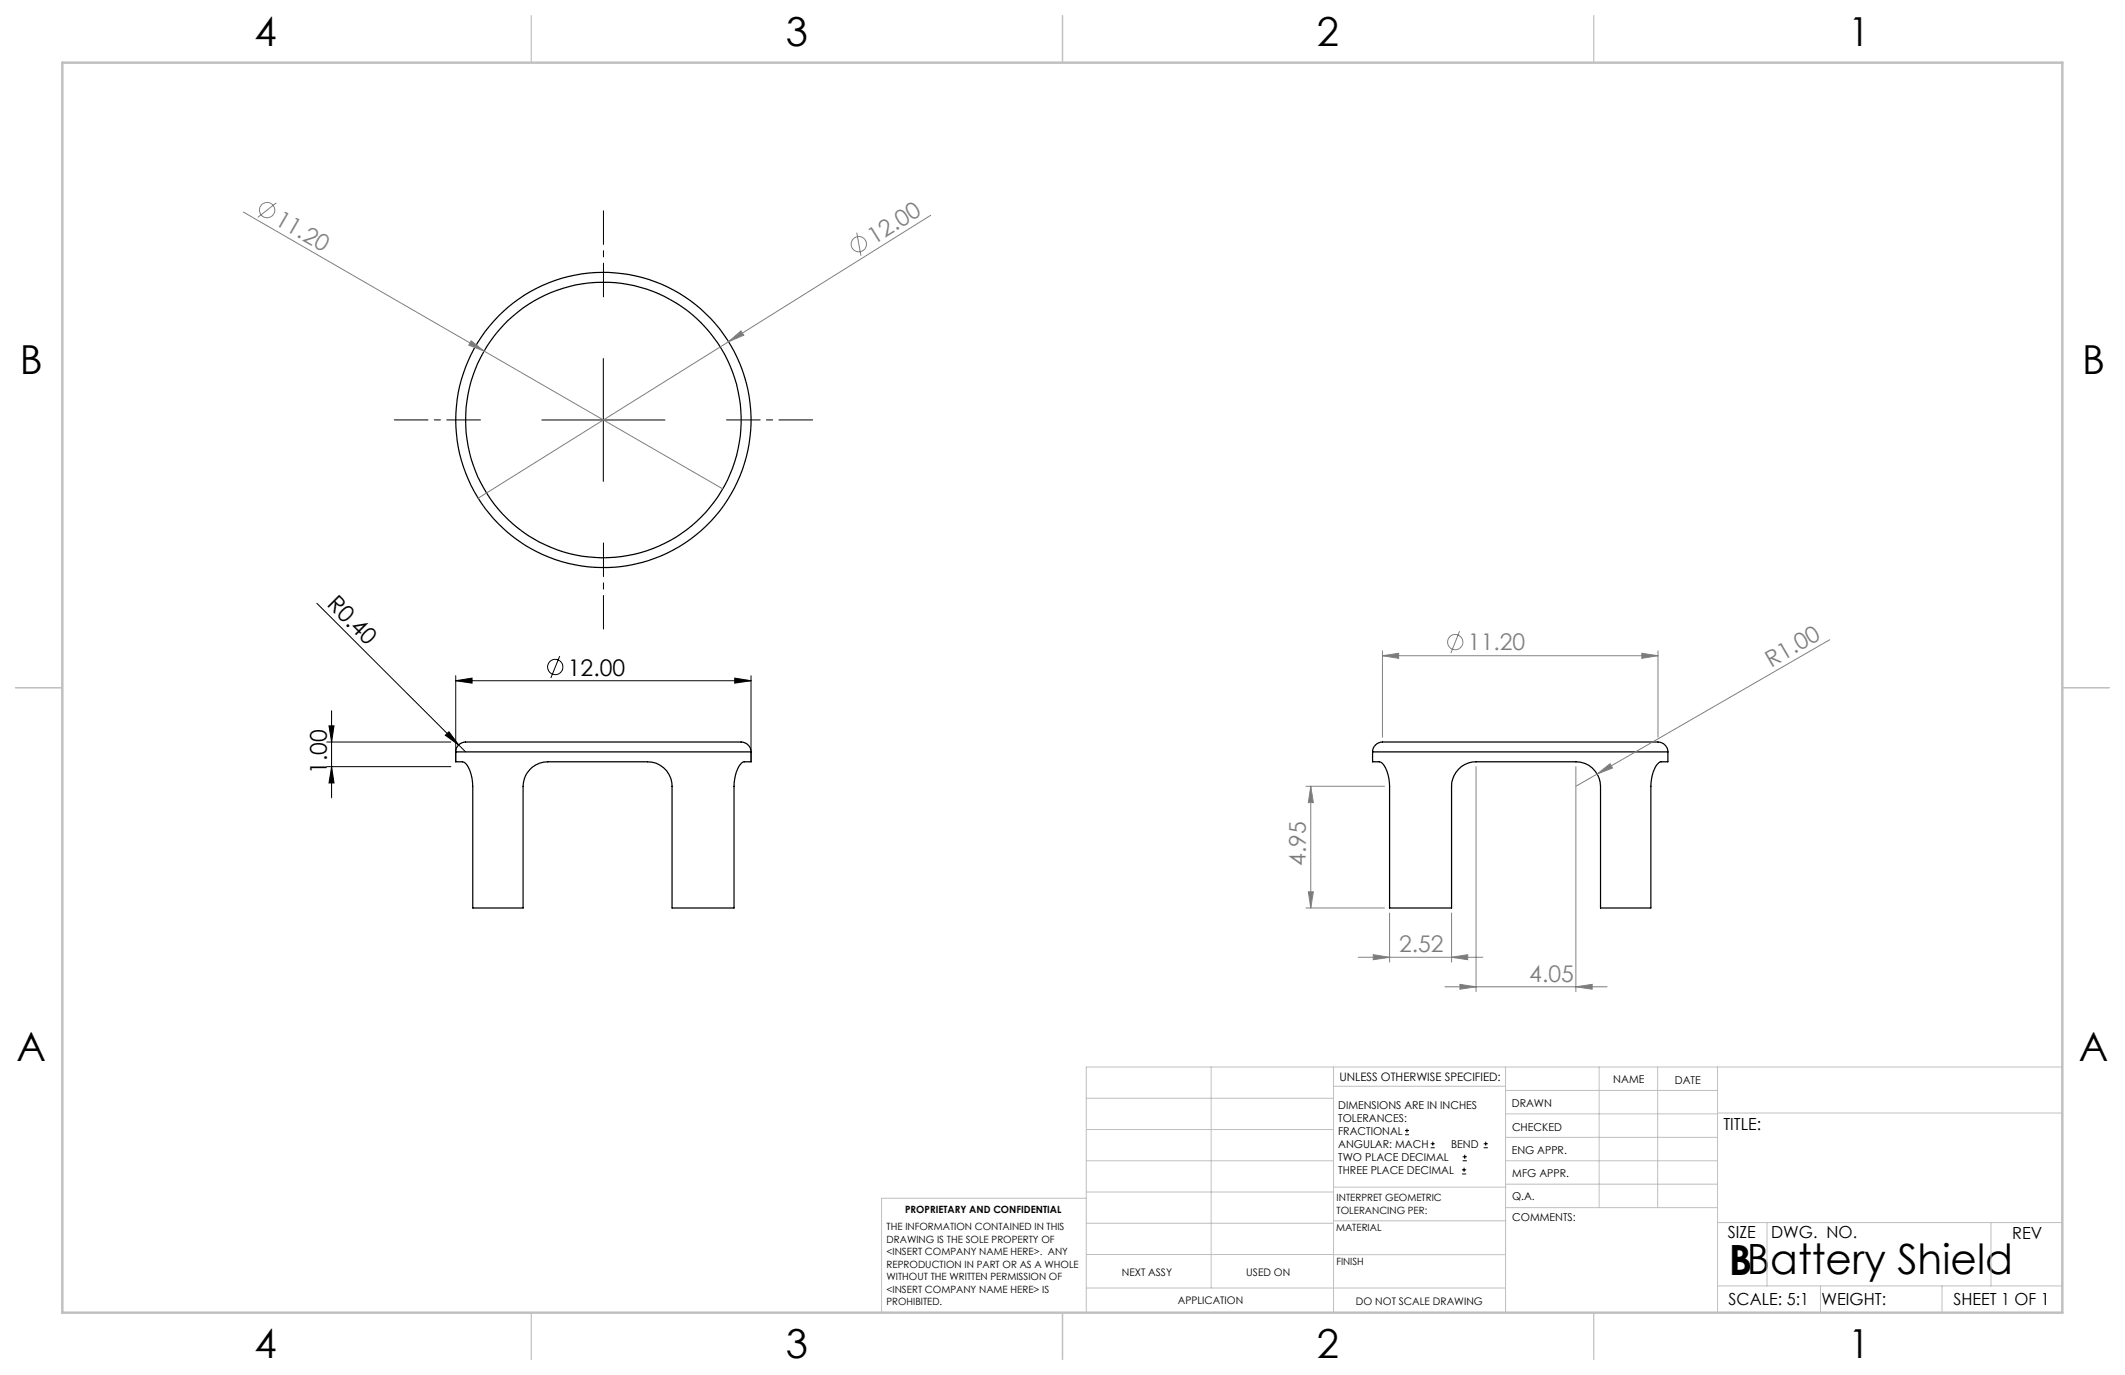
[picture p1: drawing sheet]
<svg xmlns="http://www.w3.org/2000/svg" width="432mm" height="279mm" viewBox="0 0 432 279" stroke-linecap="round" stroke-linejoin="round" font-family="sans-serif">
<g fill="none" stroke="#000" stroke-width=".25">
<path d="M92.6 152.8a2.44 2.44 0 0 1 3.1-2h54.3a2.2 2.2 0 0 1 2.6 2M92.6 152.8v2h.2a1.92 1.92 0 0 1 2.4 1.2l.7 2.2 .2 1.6v24.7h10.2v-24.7a5.1 5.1 0 0 1 5-5h17.6a14 14 0 0 1 4.4 .3 5 5 0 0 1 3.3 4.7v24.7h12.6v-24.7a6.4 6.4 0 0 1 1.8-5h1.6v-2M92.6 152.8h60M278.9 152.8a2.36 2.36 0 0 1 3-2h54a2.41 2.41 0 0 1 3 2M278.9 152.8v2h.2a1.92 1.92 0 0 1 2.4 1.2l.7 2.2 .2 1.6v24.7h12.6v-24.7a5 5 0 0 1 4.9-5h17.7a10.1 10.1 0 0 1 5.2 .7 5.2 5.2 0 0 1 2.4 4.3v24.7h10.3v-24.7a6.4 6.4 0 0 1 1.8-5h1.6v-2M278.9 152.8h60"/>
<circle cx="122.6" cy="85.3" r="30"/>
<circle cx="122.6" cy="85.3" r="28"/>
</g>
<g fill="none" stroke="#000" stroke-width=".2">
<path d="M122.6 72.8v25M110.1 85.3h25M64.4 122.6l28.8 28.8M92.6 138.3l3.3-.5v1zM92.6 137.3v17.5M92.6 138.3h60M113.7 133.3l-1.8 4.5M149.3 137.8l3.3 .5-3.3 .5zM152.6 137.3v17.5M66.4 155.8h25.2M66.4 150.8h25.2M66.9 147.5h1l-.5 3.3z"/>
<path d="M67.4 155.8l.5 3.3h-1zM67.4 144.4v17.7M90.5 149.4l.7-.7 2 2.7zM93.2 151.4l1.4 1.4M285.5 230.6h.8M285.5 229.7h.8M285.9 229.3v.9M290.7 233.2h.8M290.7 232.4h.8M291.1 232v.8M297.1 238.5h.8M297.1 237.7h.8"/>
<path d="M297.2 235.9h.9M297.2 235.1h.9M297.5 237.3v.8M297.6 234.6v.9M301.5 233.2h.8M301.5 232.4h.8M301.9 232v.8"/>
<circle cx="112.8" cy="135.5" r="1.55"/>
</g>
<g fill="none" stroke="#808080" stroke-width=".2">
<path d="M49.4 43.1l97.5 56.2M56.2 41.2l-3.8 3M174.1 47.3l.8 4.7M189.1 43.7l-41 25.7M95.7 69.3l2.7 2-3.2-1.2zM148.1 69.4l2.5-2.2 .5 .9zM148.1 69.4l-50.9 31.8M280.9 133.2l3.3-.4v1zM280.9 132.3v17.5M280.9 133.2h56M296.6 128.3l-1.8 4.4M333.6 132.8l3.3 .4-3.3 .6z"/>
<path d="M336.9 132.3v17.5M371.8 130l-47.2 27.3M265.4 159.8h15.9M266.3 159.8l.6 3.3h-1zM266.3 159.8v24.7M299.9 155.8v45.7M320.2 155.8v45.7M324.6 157.3l2.6-2.1 .5 .9zM324.6 157.3l-4.4 2.5M265.4 184.5h15.9M265.9 181.2h1l-.6 3.3zM276 194.5h25.3"/>
<path d="M279 194l3.4 .5-3.4 .5zM282.4 185.5v10M295 194.5l3.2-.5v1zM295 185.5v10M293.6 200.5h33M296.7 200l3.2 .5-3.2 .5zM320.2 200.5l3.3-.5v1z"/>
<circle cx="54.3" cy="42.7" r="1.55"/>
<circle cx="174.5" cy="49.6" r="1.55"/>
<circle cx="295.7" cy="130.5" r="1.55"/>
</g>
<path d="M122.6 60.3v-17.5M97.6 85.3h-17.5M147.6 85.3h17.5M122.6 110.3v17.5" fill="none" stroke="#000" stroke-width=".2" stroke-dasharray="15.2 1.3 1.3 1.3" stroke-dashoffset="8.4"/>
<g fill="none" stroke="#c0c0c0" stroke-width=".2">
<path d="M246.1 216.8v44.9M271 216.8v49.9M305.9 216.8v49.9M324.9 216.8v28.6M336.8 216.8v28.6M349 216.8v49.9M419.1 216.8h-198.4v49.9M220.7 235.9h50.3M220.7 229.5h50.3M220.7 223.2h50.3M271 220.7h34.9M305.9 231.1h43.1"/>
<path d="M305.9 226.3h43.1M305.9 221.6h43.1M305.9 235.9h43.1M349 226.2h70.1M220.7 248.6h50.3M220.7 242.2h50.3M220.7 254.9h50.3M220.7 243.5h-41.6v23.2M271 255h34.9M271 248.1h35M271 241.2h35M305.9 240.6h43.1"/>
<path d="M306 245.4h43M349 248.4h70.1M359.1 248.4v12.9M404.6 248.4v12.9M220.7 261.7h85.2M349 261.3h70.1M369.9 261.3v5.4M394.6 261.3v5.4"/>
</g>
<path d="M108 3.2v9.5M215.9 3.2v9.5M323.8 3.2v9.5M3.1 139.7h9.6M419.1 139.7h9.5M108 266.7v9.6M215.9 266.7v9.6M323.8 266.7v9.6" fill="none" stroke="#c0c0c0" stroke-width=".25"/>
<path d="M12.7 12.7h406.4v254h-406.4z" fill="none" stroke="#c0c0c0" stroke-width=".5"/>
<g fill="#000">
<path d="M90.5 149.4l.7-.7 2 2.7z"/>
<path d="M92.6 138.3l3.3-.5v1zM149.3 137.8l3.3 .5-3.3 .5z"/>
<path d="M67.4 155.8l.5 3.3h-1zM66.9 147.5h1l-.5 3.3z"/>
</g>
<g fill="#808080">
<path d="M95.7 69.3l2.7 2-3.2-1.2z"/>
<path d="M324.6 157.3l2.6-2.1 .5 .9z"/>
<path d="M148.1 69.4l2.5-2.2 .5 .9z"/>
<path d="M296.7 200l3.2 .5-3.2 .5zM320.2 200.5l3.3-.5v1zM279 194l3.4 .5-3.4 .5zM295 194.5l3.2-.5v1zM280.9 133.2l3.3-.4v1zM333.6 132.8l3.3 .4-3.3 .6z"/>
<path d="M266.3 159.8l.6 3.3h-1zM265.9 181.2h1l-.6 3.3z"/>
</g>
<text font-size="8.5" x="351.3" y="259">BBattery Shield</text>
<g font-size="8.1">
<text x="51.7" y="9.3">4</text>
<text x="159.7" y="9.3">3</text>
<text x="267.6" y="9.3">2</text>
<text x="375.6" y="9.3">1</text>
<text x="4" y="76">B</text>
<text x="423.1" y="76">B</text>
<text x="3.3" y="215.7">A</text>
<text x="422.4" y="215.7">A</text>
<text x="51.7" y="276">4</text>
<text x="159.7" y="276">3</text>
<text x="267.6" y="276">2</text>
<text x="375.6" y="276">1</text>
</g>
<g font-size="4.7" fill="#808080">
<text x="55.7" y="45.4" transform="rotate(30 55.7 45.4)">11.20</text>
<text x="177.6" y="49.7" transform="rotate(-32 177.6 49.7)">12.00</text>
<text x="298.3" y="132.2">11.20</text>
<text x="359.9" y="135.7" transform="rotate(-30 359.9 135.7)">R1.00</text>
<text x="265.4" y="176" transform="rotate(-90 265.4 176)">4.95</text>
<text x="284.3" y="193.5">2.52</text>
<text x="310.8" y="199.5">4.05</text>
</g>
<g font-size="4.7">
<text x="66.2" y="123" transform="rotate(45 66.2 123)">R0.40</text>
<text x="115.4" y="137.3">12.00</text>
<text x="66.4" y="157.2" transform="rotate(-90 66.4 157.2)">1.00</text>
</g>
<g font-size="3.4">
<text x="350.2" y="229.5">TITLE:</text>
<text x="351.1" y="251.6">SIZE</text>
<text x="359.9" y="251.6">DWG. NO.</text>
<text x="408.9" y="251.7">REV</text>
<text x="351.2" y="265.2">SCALE: 5:1</text>
<text x="370.1" y="265.3">WEIGHT:</text>
<text x="396.9" y="265.2">SHEET 1 OF 1</text>
</g>
<text font-size="2.4" x="272.2" y="219.7">UNLESS OTHERWISE SPECIFIED:</text>
<g font-size="2.2">
<text x="327.8" y="220.1">NAME</text>
<text x="340.3" y="220.2">DATE</text>
<text x="271.9" y="225.3">DIMENSIONS ARE IN INCHES</text>
<text x="271.9" y="227.9">TOLERANCES:</text>
<text x="307.2" y="224.9">DRAWN</text>
<text x="271.9" y="230.6">FRACTIONAL</text>
<text x="271.9" y="233.2">ANGULAR: MACH</text>
<text x="294.9" y="233.2">BEND</text>
<text x="307.3" y="229.8">CHECKED</text>
<text x="271.9" y="235.9">TWO PLACE DECIMAL</text>
<text x="271.9" y="238.5">THREE PLACE DECIMAL</text>
<text x="307.2" y="234.5">ENG APPR.</text>
<text x="307.3" y="239.2">MFG APPR.</text>
<text x="307.3" y="243.9">Q.A.</text>
<text x="307.3" y="248.1">COMMENTS:</text>
</g>
<g font-size="2.1">
<text x="227.9" y="259.2">NEXT ASSY</text>
<text x="253.3" y="259.2">USED ON</text>
<text x="239.3" y="265">APPLICATION</text>
<text x="275.5" y="265.1">DO NOT SCALE DRAWING</text>
</g>
<g font-size="2">
<text x="271.6" y="244.1">INTERPRET GEOMETRIC</text>
<text x="180.2" y="250">THE INFORMATION CONTAINED IN THIS</text>
<text x="183.9" y="246.4">PROPRIETARY AND CONFIDENTIAL</text>
<text x="271.5" y="250.2">MATERIAL</text>
<text x="271.6" y="246.6">TOLERANCING PER:</text>
<text x="180.2" y="252.5">DRAWING IS THE SOLE PROPERTY OF</text>
<text x="180.2" y="255.1">&lt;INSERT COMPANY NAME HERE&gt;. ANY</text>
<text x="180.2" y="257.6">REPRODUCTION IN PART OR AS A WHOLE</text>
<text x="271.5" y="257">FINISH</text>
<text x="180.2" y="260.1">WITHOUT THE WRITTEN PERMISSION OF</text>
<text x="180.2" y="262.6">&lt;INSERT COMPANY NAME HERE&gt; IS</text>
<text x="180.2" y="265.2">PROHIBITED.</text>
</g>
</svg>
